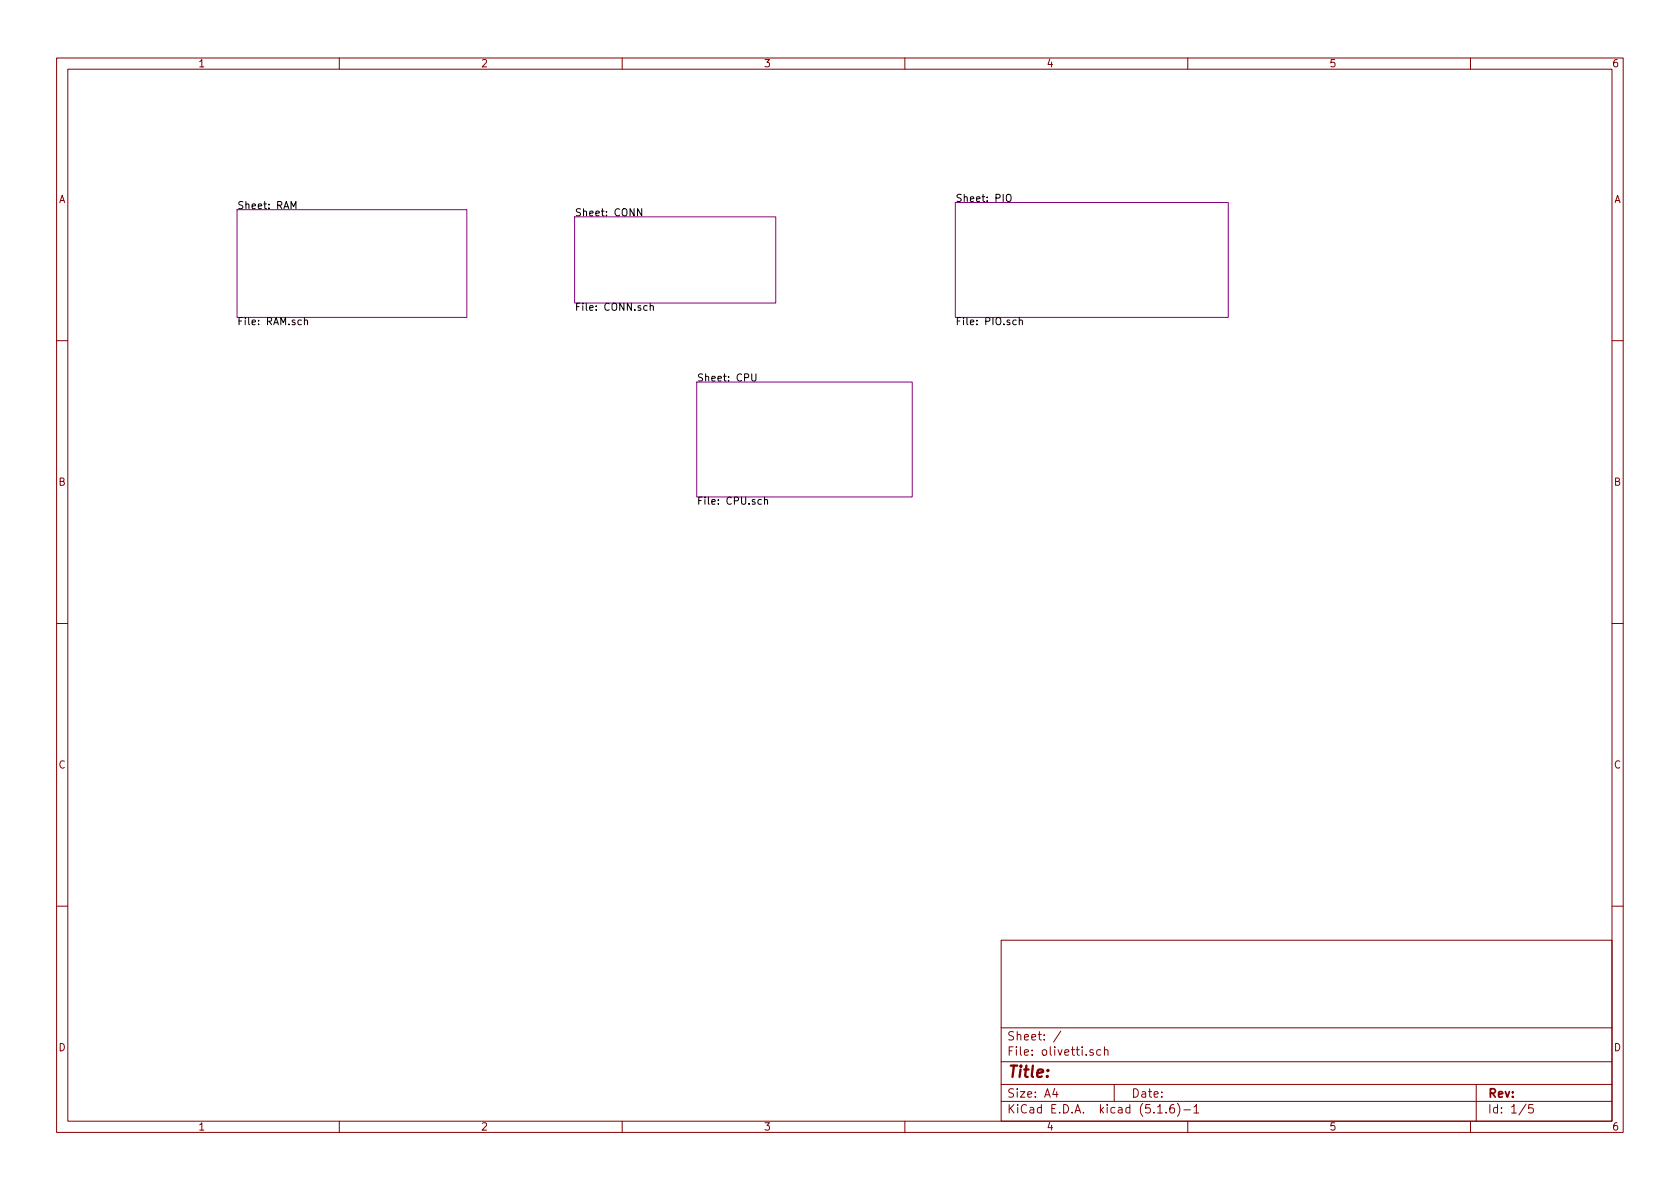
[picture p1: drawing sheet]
<svg xmlns="http://www.w3.org/2000/svg" width="297mm" height="210mm" viewBox="0 0 297 210" stroke-linecap="round" stroke-linejoin="round" font-family="sans-serif">
<g fill="none" stroke="#840000" stroke-width=".18">
<path d="M10 10.3h277v189.9h-277zM12 12.2h273v186.1h-273zM60 10.3v1.9M110 10.3v1.9M160 10.3v1.9M210 10.3v1.9M260 10.3v1.9M10 60.2h2M285 60.2h2M10 110.3h2M285 110.3h2M10 160.2h2"/>
<path d="M177 166.3h108v32h-108zM285 160.2h2M60 198.3v1.9M110 198.3v1.9M160 198.3v1.9M177 194.8h108M177 191.8h108M177 187.8h108M177 181.8h108M186.5 192.5l-.4 1h1M186.8 193v1M187.6 182.3l-1.3 2"/>
<path d="M193.3 185.7a.37 .37 0 0 0-.6 .1l.1 .2 .5 .2v.1l-.2 .3-.4-.1M194.6 185.7l-.4-.1-.3 .3 .1 .6 .2 .1 .4-.1M195.3 185.7a.37 .37 0 0 1 .6 .1v.8M195.3 185.1v1.5M197 191.8v3M204.7 196.8h.8M206.2 196.7v.1M207.5 195.3a.59 .59 0 0 0-.7 .7v.5l.2 .2 .4 .1 .2-.1 .1-.5-.2-.2-.4-.1-.3 .3M208.2 195.1a1.71 1.71 0 0 1 0 2.3M209.3 196.3h1.2M210 198.3v1.9M211.1 195.8l.4-.5v1.5"/>
<path d="M211.1 196.8h.9M260 198.3v1.9M261 191.8v6.5M269.8 195.2l-1.2 2M271 195.3h-.7v.7l.2-.1 .5 .1 .1 .2-.1 .5-.2 .1-.5-.1"/>
</g>
<path d="M41.9 37.1h40.6v19h-40.6zM101.6 38.3h35.6v15.3h-35.6zM168.9 35.8h48.3v20.3h-48.3zM123.2 67.6h38.1v20.3h-38.1z" fill="none" stroke="#840084" stroke-width=".18"/>
<g fill="none" stroke="#000" stroke-width=".18">
<path d="M51.5 36.9v-1.3l.4 .9 .4-.9v1.3M113.5 36.9v1.3l-.8-1.3v1.3M178 34.5a.45 .45 0 0 1 .7 0 .88 .88 0 0 1-.2 1.1h-.4a1.07 1.07 0 0 1-.1-1.1zM53.8 56.7l.2-.1h.3l.1 .8M53.8 56.2v1.2M114.4 54.1l-.3-.1-.3 .3 .1 .5h.5M115 54.2l.1-.2 .3 .1 .1 .8M115 53.6v1.3M179.7 56.6h-.4l-.2 .2 .1 .6h.5M180.2 56.7l.2-.1h.3l.1 .8M180.2 56.2v1.2M132.9 66.1v1.1l.3 .2h.2l.3-.2v-1.1"/>
<path d="M134.6 88.4l-.3-.1-.3 .3 .1 .5h.5M135.2 88.5l.2-.2 .3 .1v.8M135.2 87.9v1.3"/>
</g>
<text font-size="2.8" fill="#840000" x="178" y="190.5">Title:</text>
<g font-size="2.1" fill="#840000">
<text x="178" y="184">Sheet: /</text>
<text x="178" y="186.7">File: olivetti.sch</text>
<text x="178" y="196.9">KiCad E.D.A. kicad (5.1.6)-1</text>
<text x="178" y="194.1">Size: A4</text>
<text x="200" y="194.1">Date:</text>
<text x="263" y="194.1">Rev:</text>
<text x="263" y="196.9">Id: 1/5</text>
</g>
<g font-size="1.8" fill="#840000">
<text x="35" y="11.9">1</text>
<text x="85" y="11.9">2</text>
<text x="135" y="11.9">3</text>
<text x="185" y="11.9">4</text>
<text x="235" y="11.9">5</text>
<text x="285" y="11.9">6</text>
<text x="10.4" y="35.9">A</text>
<text x="285.4" y="35.9">A</text>
<text x="10.4" y="85.9">B</text>
<text x="285.4" y="85.9">B</text>
<text x="10.4" y="135.9">C</text>
<text x="285.4" y="135.9">C</text>
<text x="10.4" y="185.9">D</text>
<text x="285.4" y="185.9">D</text>
<text x="35" y="199.9">1</text>
<text x="85" y="199.9">2</text>
<text x="135" y="199.9">3</text>
<text x="185" y="199.9">4</text>
<text x="235" y="199.9">5</text>
<text x="285" y="199.9">6</text>
</g>
<g font-size="1.8">
<text x="168.9" y="35.7">Sheet: PIO</text>
<text x="41.9" y="37">Sheet: RAM</text>
<text x="101.6" y="38.2">Sheet: CONN</text>
<text x="41.9" y="57.5">File: RAM.sch</text>
<text x="101.6" y="55">File: CONN.sch</text>
<text x="168.9" y="57.5">File: PIO.sch</text>
<text x="123.2" y="67.5">Sheet: CPU</text>
<text x="123.2" y="89.2">File: CPU.sch</text>
</g>
</svg>
